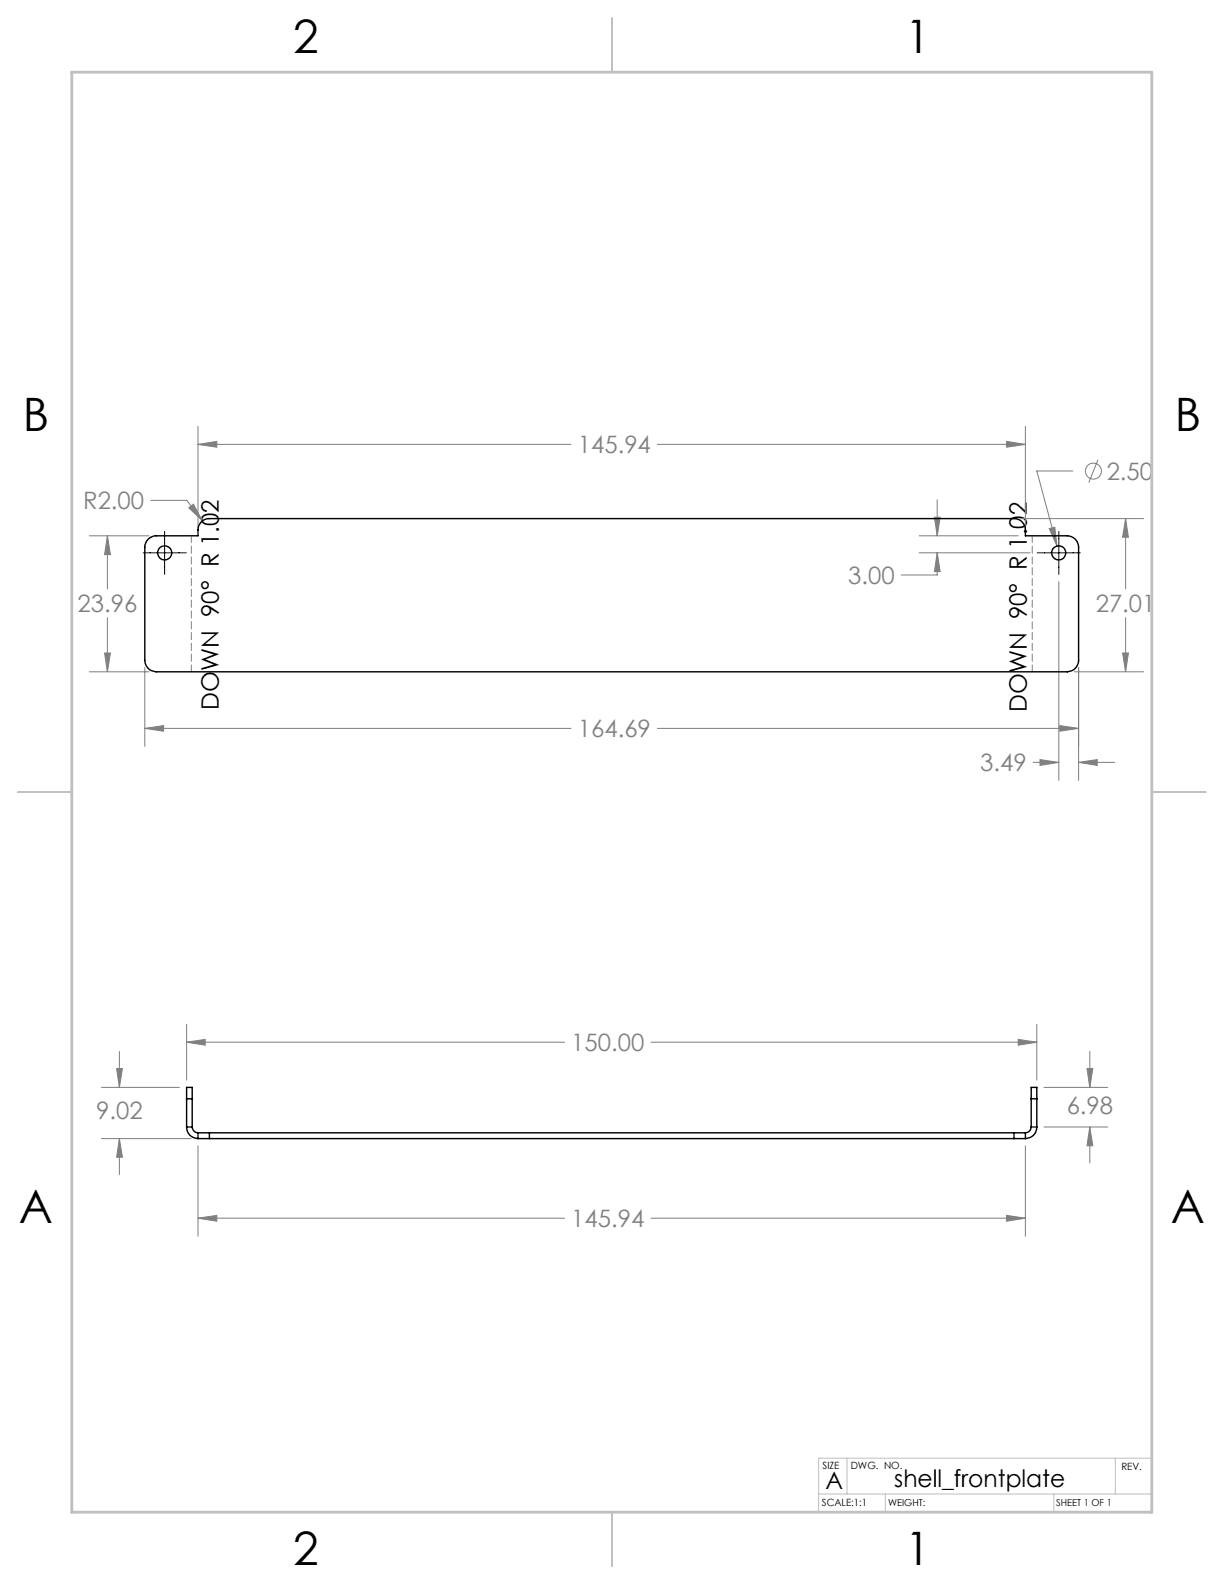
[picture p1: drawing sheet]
<svg xmlns="http://www.w3.org/2000/svg" width="216mm" height="279mm" viewBox="0 0 216 279" stroke-linecap="round" stroke-linejoin="round" font-family="sans-serif">
<g fill="none" stroke="#808080" stroke-width=".18">
<path d="M34.9 78.4l3.3-.5v1zM34.9 75.2v18M34.9 78.4h65.8M116 78.4h64.9M177.6 77.9l3.3 .5-3.3 .5zM180.9 75.2v18M15.8 94.5h10.5M18.9 94.5l.6 3.3h-1zM18.9 94.5v9.4M26.6 88.3h6.3l2.8 3.6M33.3 89.6l.8-.7 1.6 3zM162.1 94.5h17.5"/>
<path d="M162.1 97.5h19.6M164.8 91.2h1l-.5 3.3zM165.3 97.5l.5 3.3h-1zM165.3 97.5v3.9h-6.3M165.3 88.2v6.3M180.1 91.5h21.6M185.1 93.2l1-.2 .3 3.3zM189.2 83.1h-6.3l3.5 13.2M193.7 81.1l-1.6 4M198.5 91.5l.5 3.3h-1zM198.5 91.5v12.4M15.8 118.5h10.5"/>
<path d="M18.5 115.2h1l-.6 3.3zM18.9 108.9v9.6M25.5 117.8v13.9M186.8 102.6v35.1M189.5 118.5h12.2M190.3 117.8v19.9M198 115.2h1l-.5 3.3zM198.5 108.9v9.6M25.5 128.5l3.4-.5v1zM25.5 128.5h75.2M116 128.5h74.3M182.2 134.5h4.6"/>
<path d="M183.4 134l3.4 .5-3.4 .5zM186.9 128l3.4 .5-3.4 .5zM190.3 134.5l3.2-.5v1zM190.3 134.5h6.3M17.9 191.8h13.7M20.6 188.5h1l-.5 3.3zM21.1 185.5v6.3M32.9 183.8l3.3-.5v1.1zM32.9 180.7v9.8M32.9 183.8h66.7M114.8 183.8h68.1M179.6 183.3l3.3 .5-3.3 .6z"/>
<path d="M182.9 180.7v9.8M184.2 198.8h11.2M184.2 191.8h11.2M191.7 188.5h1.1l-.6 3.3zM192.2 198.8l.6 3.3h-1.1zM192.2 185.5v6.3M192.2 198.8v6.3M17.9 200.8h15.8M21.1 200.8l.5 3.3h-1zM21.1 200.8v6.4M34.9 214.9l3.3-.5v1zM34.9 202.1v16"/>
<path d="M34.9 214.9h64.7M114.8 214.9h66.1M177.6 214.4l3.3 .5-3.3 .5zM180.9 202.1v16"/>
<circle cx="192.9" cy="83.1" r="1.41"/>
</g>
<path d="M25.3 97.5h7.5M29 93.7v7.6M183 97.5h7.5M186.8 93.7v7.6" fill="none" stroke="#000" stroke-width=".18"/>
<path d="M33.7 94.5v24M182.1 118.5v-24" fill="none" stroke="#808080" stroke-width=".18" stroke-dasharray="1.3 .6" stroke-dashoffset=".1"/>
<path d="M149.4 257.2v6.3M196.7 257.2v6.3M203.2 257.2h-58.8v9.5M144.4 263.5h58.8M156.2 263.5v3.2M185.9 263.5v3.2" fill="none" stroke="#c0c0c0" stroke-width=".18"/>
<path d="M108 3.2v9.5M3.1 139.7h9.6M203.2 139.7h9.5M108 266.7v9.6" fill="none" stroke="#c0c0c0" stroke-width=".25"/>
<path d="M12.7 12.7h190.5v254h-190.5z" fill="none" stroke="#c0c0c0" stroke-width=".5"/>
<path d="M25.5 128.5l3.4-.5v1zM186.9 128l3.4 .5-3.4 .5zM34.9 78.4l3.3-.5v1zM177.6 77.9l3.3 .5-3.3 .5zM198.5 91.5l.5 3.3h-1zM198 115.2h1l-.5 3.3zM18.9 94.5l.6 3.3h-1zM18.5 115.2h1l-.6 3.3zM185.1 93.2l1.3 3.1-.3-3.3zM183.4 134l3.4 .5-3.4 .5zM190.3 134.5l3.2-.5v1zM165.3 97.5l.5 3.3h-1zM164.8 91.2h1l-.5 3.3zM33.3 89.6l2.4 2.3-1.6-3zM177.6 214.4l3.3 .5-3.3 .5zM34.9 214.9l3.3-.5v1zM192.2 198.8l.6 3.3h-1.1zM191.7 188.5h1.1l-.6 3.3zM20.6 188.5h1l-.5 3.3zM21.1 200.8l.5 3.3h-1zM32.9 183.8l3.3-.5v1.1zM179.6 183.3l3.3 .5-3.3 .6z" fill="#808080"/>
<g fill="none" stroke="#000" stroke-width=".25">
<path d="M26.1 95.1a2.15 2.15 0 0 1 1.5-.6h7.3a2.52 2.52 0 0 1 .9-2.7l1.1-.3h142a1.99 1.99 0 0 1 2 2v1h7.3a2.05 2.05 0 0 1 2.1 2v20a2.05 2.05 0 0 1-2.1 2h-160.6a2.05 2.05 0 0 1-2.1-2v-20a2.15 2.15 0 0 1 .6-1.4zM32.9 198.8a1.99 1.99 0 0 0 2 2M32.9 193.8v-2h1v2M32.9 198.8h1M32.9 193.8v5M32.9 193.8h1M33.9 198.8a1.09 1.09 0 0 0 1 1M33.9 193.8v5M34.9 199.8h2M34.9 199.8v1M36.9 199.8v1M36.9 199.8h142"/>
<path d="M178.9 199.8h2M178.9 199.8v1M180.9 199.8v1M181.9 198.8a1.09 1.09 0 0 1-1 1M181.9 193.8v-2h1v2M181.9 198.8h1M181.9 193.8h1M181.9 193.8v5M182.9 198.8a1.99 1.99 0 0 1-2 2M182.9 193.8v5M34.9 200.8h2M36.9 200.8h142"/>
<path d="M178.9 200.8h2"/>
<circle cx="29" cy="97.5" r="1.25"/>
<circle cx="186.7" cy="97.5" r="1.25"/>
</g>
<g font-size="8.1">
<text x="51.7" y="9.3">2</text>
<text x="159.7" y="9.3">1</text>
<text x="4" y="76">B</text>
<text x="207.2" y="76">B</text>
<text x="3.3" y="215.7">A</text>
<text x="206.5" y="215.7">A</text>
<text x="51.7" y="276">2</text>
<text x="159.7" y="276">1</text>
</g>
<g font-size="4.2" fill="#808080">
<text x="101.9" y="80">145.94</text>
<text x="14.7" y="89.8">R2.00</text>
<text x="195.2" y="84.6">2.50</text>
<text x="149.6" y="103">3.00</text>
<text x="13.7" y="108">23.96</text>
<text x="193.3" y="108">27.01</text>
<text x="101.9" y="130.1">164.69</text>
<text x="172.9" y="136.1">3.49</text>
<text x="100.8" y="185.4">150.00</text>
<text x="17" y="197.3">9.02</text>
<text x="188.1" y="196.6">6.98</text>
<text x="100.8" y="216.5">145.94</text>
</g>
<g font-size="4.2">
<text x="38.6" y="125.2" transform="rotate(-90 38.6 125.2)">DOWN 90° R 1.02</text>
<text x="181.1" y="125.6" transform="rotate(-90 181.1 125.6)">DOWN 90° R 1.02</text>
<text x="145.6" y="262.7">A</text>
<text x="157.7" y="262.4">shell_frontplate</text>
</g>
<g font-size="1.8">
<text x="145.1" y="259">SIZE</text>
<text x="150.1" y="259.1">DWG. NO.</text>
<text x="197.8" y="259.2">REV.</text>
<text x="145" y="265.7">SCALE:1:1</text>
</g>
<g font-size="1.7">
<text x="156.7" y="265.7">WEIGHT:</text>
<text x="186.3" y="265.7">SHEET 1 OF 1</text>
</g>
</svg>
